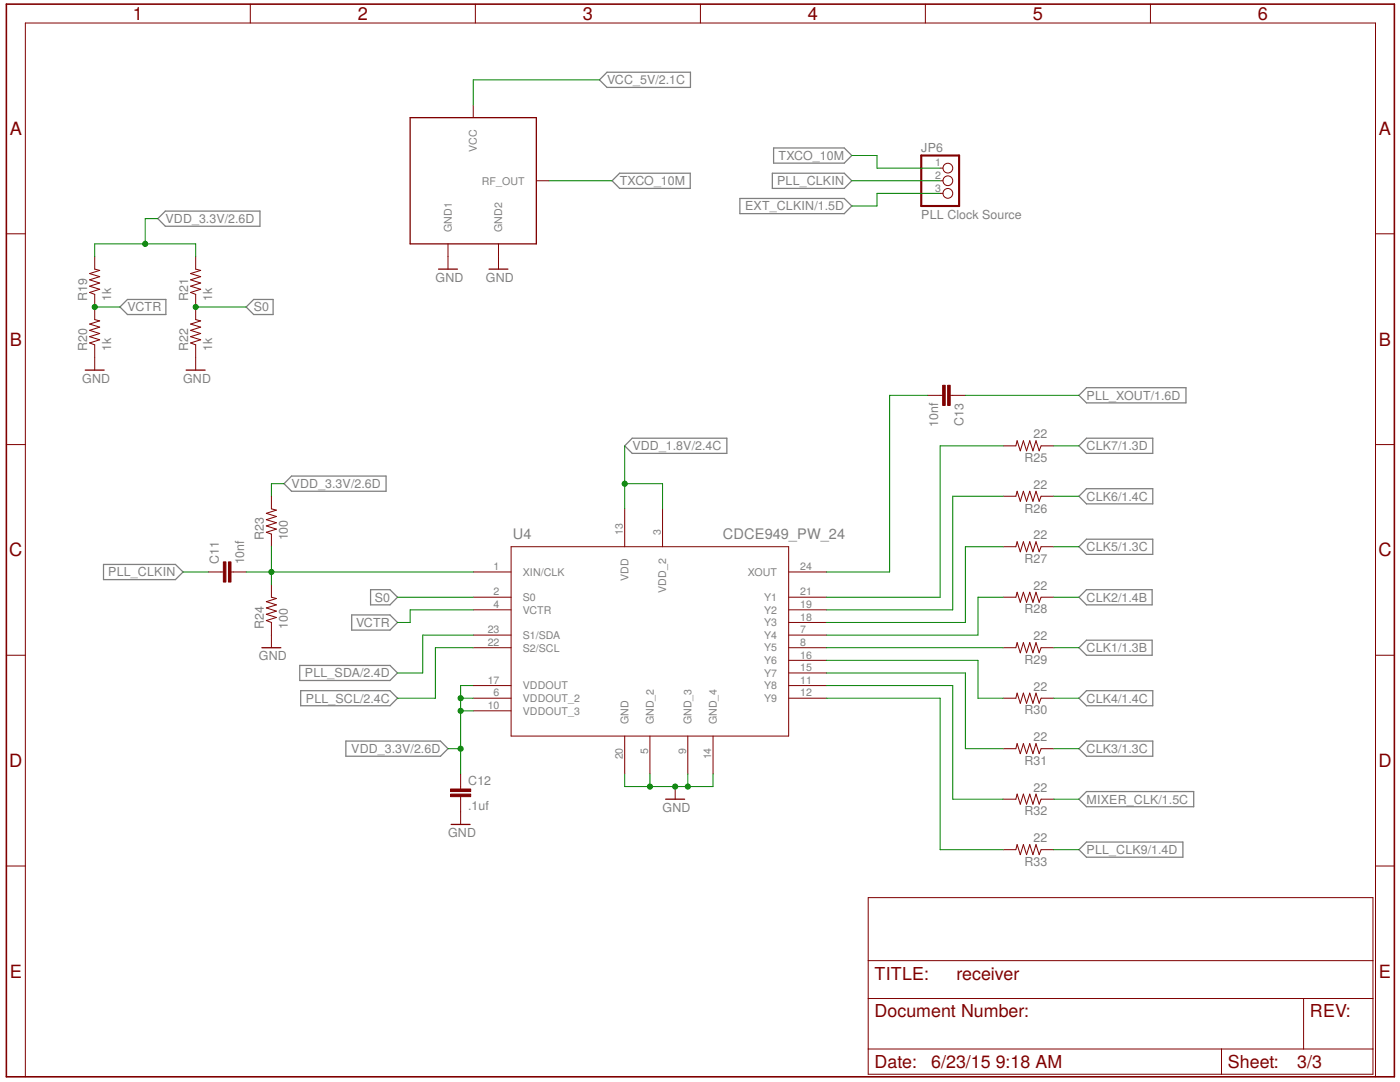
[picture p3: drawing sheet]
<svg xmlns="http://www.w3.org/2000/svg" width="279mm" height="216mm" viewBox="0 0 279 216" stroke-linecap="round" stroke-linejoin="round" font-family="sans-serif">
<g fill="none" stroke="#808080" stroke-width=".25">
<path d="M121.1 14.4h16.7v3h-16.7l-1.5-1.5zM123.7 34.6h14.1v3h-14.1l-1.5-1.5zM147.7 39.6h20.8l1.5 1.5-1.5 1.5h-20.8zM154.1 34.6h14.4l1.5 1.5-1.5 1.5h-14.4zM154.4 29.5h14.1l1.5 1.5-1.5 1.6h-14.1zM25.4 59.8h7.7v3h-7.7l-1.5-1.5zM31.5 43.6l1.5-1.5h18.9v3h-18.9zM49.1 61.3l1.5-1.5h3.9v3h-3.9zM216.8 77.4h19.9v3h-19.9l-1.5-1.5zM58.2 95h18.8v3h-18.8l-1.5-1.5zM126.2 87.4h18.9v3.1h-18.9l-1.5-1.5zM215.3 99l1.5-1.5h13.3v3h-13.3z"/>
<path d="M216.8 87.4h13.3v3.1h-13.3l-1.5-1.5zM20.7 112.6h14.3l1.5 1.5-1.5 1.6h-14.3zM74 117.7h3.8l1.5 1.5-1.5 1.5h-3.8zM215.3 109.1l1.5-1.5h13.3v3h-13.3zM216.8 117.7h13.1v3h-13.1l-1.5-1.5zM59.8 132.8h18l1.5 1.5-1.5 1.5h-18zM60 137.8h17.8l1.5 1.5-1.5 1.5h-17.8zM70.2 122.7h7.6l1.5 1.5-1.5 1.5h-7.6zM215.3 139.3l1.5-1.5h13.3v3h-13.3zM215.3 129.2l1.5-1.5h13.1v3h-13.1zM69 147.9h18.9l1.5 1.5-1.5 1.5h-18.9zM216.8 147.9h13.3v3h-13.3l-1.5-1.5z"/>
<path d="M216.8 157.9h21.4v3.1h-21.4l-1.5-1.5zM216.8 168h19.3v3h-19.3l-1.5-1.5z"/>
</g>
<g fill="none" stroke="#800000" stroke-width=".2">
<path d="M50 .8v3.8M94.9 .8v3.8M139.8 .8v3.8M184.7 .8v3.8M229.6 .8v3.8M94.4 21v2.5M107 36.1h2.6M187.6 36.1h.6M187.6 33.5h.6M187.6 38.6h.6M1.3 46.7h3.8M18.9 51.2v2.5l1 .3-2 .6 2 .6-2 .6 2 .7-2 .6 2 .6-2 .7 1 .3v5.1l1 .2-2 .7 2 .6-2 .6 2 .6-2 .7 2 .6-2 .6 1 .4v5.1"/>
<path d="M39.1 51.2v2.5l.9 .3-2 .6 2 .6-2 .6 2 .7-2 .6 2 .6-2 .7 1.1 .3v5.1l.9 .2-2 .7 2 .6-2 .6 2 .6-2 .7 2 .6-2 .6 1.1 .4v5.1M89.4 48.7v5M99.5 48.7v5M274.5 46.7h3.8M185.1 78.9h3M189.6 78.9h3.1M1.3 88.7h3.8M54.2 99v2.5l1 .3-2.1 .6 2.1 .7-2.1 .6 2.1 .6-2.1 .6 2.1 .7-2.1 .6 1.1 .4v2.5M200.2 89h2.5l.3-1.1 .6 2.1 .6-2.1 .7 2.1 .6-2.1 .6 2.1 .7-2.1 .6 2.1 .4-1h2.5M200.2 99h2.5l.3-1 .6 2 .6-2 .7 2 .6-2 .6 2 .7-2 .6 2 .4-1h2.5M274.5 88.7h3.8M41.6 114.1h3"/>
<path d="M46.1 114.1h3M54.2 116.6v2.6l1 .2-2.1 .7 2.1 .6-2.1 .6 2.1 .6-2.1 .7 2.1 .6-2.1 .6 1.1 .4v5M94.4 114.1h7.6M94.4 119.2h7.6M102 109.1h55.4v37.8h-55.4zM124.7 101.5v7.6M132.2 101.5v7.6M157.4 114.1h7.6M157.4 119.2h7.6M200.2 119.2h2.5l.3-1 .6 2 .6-2 .7 2 .6-2 .6 2 .7-2 .6 2 .4-1h2.5M200.2 109.1h2.5l.3-1 .6 2 .6-2 .7 2 .6-2 .6 2 .7-2 .6 2 .4-1h2.5M1.3 130.7h3.8"/>
<path d="M94.4 121.7h7.6M94.4 139.3h7.6M94.4 126.7h7.6M94.4 129.2h7.6M94.4 136.8h7.6M157.4 121.7h7.6M157.4 139.3h7.6M157.4 126.7h7.6M157.4 129.2h7.6M157.4 136.8h7.6M157.4 134.3h7.6M157.4 131.8h7.6"/>
<path d="M157.4 124.2h7.6M200.2 139.3h2.5l.3-1 .6 2 .6-2 .7 2 .6-2 .6 2 .7-2 .6 2 .4-1h2.5M200.2 129.2h2.5l.3-1 .6 2.1 .6-2.1 .7 2.1 .6-2.1 .6 2.1 .7-2.1 .6 2.1 .4-1.1h2.5M274.5 130.7h3.8M91.9 154.4v3M91.9 159v5.5M94.4 141.8h7.6M124.7 146.9v7.5M129.7 146.9v7.5M134.7 157v2.5M137.3 146.9v7.5M142.3 146.9v7.5"/>
<path d="M200.2 149.4h2.5l.3-1 .6 2 .6-2 .7 2 .6-2 .6 2 .7-2 .6 2 .4-1h2.5M200.2 159.5h2.5l.3-1 .6 2 .6-2 .7 2 .6-2 .6 2 .7-2 .6 2 .4-1h2.5M1.3 172.8h3.8M173.3 179.1h100.7v35.3h-100.7zM200.2 169.5h2.5l.3-1 .6 2 .6-2 .7 2 .6-2 .6 2 .7-2 .6 2 .4-1h2.5M274.5 172.8h3.8M173.3 199.2h100.7M173.3 191.7h100.7M260.2 199.2v10.1M5.1 214.9v-210.3h269.4v210.3M173.3 209.3h100.7M243.8 209.3v5.1"/>
<circle cx="189.2" cy="36.1" r=".97"/>
<circle cx="189.2" cy="38.6" r=".97"/>
<circle cx="189.2" cy="33.5" r=".97"/>
</g>
<path d="M81.9 23.5h25.1v25.2h-25.1zM87.5 53.7h3.8M97.6 53.7h3.8M17 73.9h3.8M37.1 73.9h3.8M52.3 129.2h3.7M132.8 159.5h3.8M90 164.5h3.8" fill="none" stroke="#800000" stroke-width=".25"/>
<g fill="#800000" stroke="#800000" stroke-width=".2">
<path d="M45.6 112.1h.5v4h-.5z"/>
<path d="M44.6 112.1h.5v4h-.5z"/>
<path d="M89.9 158.5h4v.5h-4z"/>
<path d="M89.9 157.4h4v.5h-4z"/>
<path d="M188.1 76.9h.5v4h-.5z"/>
<path d="M189.1 76.9h.5v4h-.5z"/>
</g>
<path d="M1.3 .8h277v214.1h-277z" fill="none" stroke="#800000" stroke-width=".32"/>
<path d="M183.9 31h7.5v10.1h-7.5z" fill="none" stroke="#800000" stroke-width=".42"/>
<g fill="none" stroke="#008000" stroke-width=".2">
<path d="M119.6 15.9h-25.2v5.1M109.6 36.1h12.6M170 36.1h17.6M170 31h5v2.5h12.6M187.6 38.6h-12.6v2.5h-5M18.9 51.2v-2.5h20.2v2.5M31.5 43.6h-2.5v5.1M18.9 61.3h5M39.1 61.3h10M185.1 78.9h-7.6v35.2h-12.5M192.7 78.9h22.6M56.7 96.5h-2.5v2.5"/>
<path d="M124.7 89v12.5M124.7 96.5h7.5v5M200.2 89h-12.6v30.2h-22.6M200.2 99h-10.1v22.7h-25.1M210.3 89h5M210.3 99h5M36.5 114.1h5.1M49.1 114.1h45.3M54.2 109.1v7.5M79.3 119.2h15.1M200.2 119.2h-5v7.5h-30.2M200.2 109.1h-7.5v15.1h-27.7"/>
<path d="M210.3 119.2h5M210.3 109.1h5M91.9 139.3h2.5M94.4 136.8h-2.5v17.6M94.4 129.2h-7.5v10.1h-7.6M94.4 126.7h-10v7.6h-5.1M94.4 121.7h-12.5v2.5h-2.6M165 136.8h25.1v22.7h10.1M165 134.3h27.7v15.1h7.5M165 139.3h22.6v30.2h12.6M165 131.8h30.2v7.5h5M165 129.2h35.2"/>
<path d="M210.3 139.3h5M210.3 129.2h5M89.4 149.4h2.5M91.9 141.8h2.5M124.7 154.4v2.6h17.6v-2.6M129.7 154.4v2.6M137.3 154.4v2.6M210.3 149.4h5M210.3 159.5h5M210.3 169.5h5"/>
</g>
<g fill="#008000" stroke="#008000" stroke-width=".2">
<circle cx="137.3" cy="157" r=".51"/>
<circle cx="129.7" cy="157" r=".51"/>
<circle cx="134.7" cy="157" r=".51"/>
<circle cx="54.2" cy="114.1" r=".51"/>
<circle cx="91.9" cy="149.4" r=".51"/>
<circle cx="91.9" cy="139.3" r=".51"/>
<circle cx="91.9" cy="141.8" r=".51"/>
<circle cx="29" cy="48.7" r=".51"/>
<circle cx="39.1" cy="61.3" r=".51"/>
<circle cx="18.9" cy="61.3" r=".51"/>
<circle cx="124.7" cy="96.5" r=".51"/>
</g>
<g font-size="3.6" fill="#800000">
<text x="26.5" y="4">1</text>
<text x="71.4" y="4">2</text>
<text x="116.3" y="4">3</text>
<text x="161.2" y="4">4</text>
<text x="206.1" y="4">5</text>
<text x="251" y="4">6</text>
<text x="2" y="26.9">A</text>
<text x="275.2" y="26.9">A</text>
<text x="2" y="69">B</text>
<text x="275.2" y="69">B</text>
<text x="1.9" y="111">C</text>
<text x="275.1" y="111">C</text>
<text x="1.9" y="153.1">D</text>
<text x="275.1" y="153.1">D</text>
<text x="2" y="195.1">E</text>
<text x="174.6" y="195.5">TITLE:</text>
<text x="190.9" y="195.5">receiver</text>
<text x="275.2" y="195.1">E</text>
<text x="174.6" y="203">Document Number:</text>
<text x="261.4" y="203">REV:</text>
<text x="174.6" y="213.1">Date:</text>
<text x="185.9" y="213.1">6/23/15</text>
<text x="198.7" y="213.1">9:18 AM</text>
<text x="245.1" y="213.1">Sheet:</text>
<text x="258.9" y="213.1">3/3</text>
</g>
<g font-size="2.9" fill="#808080">
<text x="102.4" y="107.6">U4</text>
<text x="144.3" y="107.6">CDCE949_PW_24</text>
</g>
<g font-size="2.5" fill="#808080">
<text x="121.2" y="16.8">VCC_5V/2.1C</text>
<text x="155.4" y="31.9">TXCO_10M</text>
<text x="183.9" y="30.4">JP6</text>
<text x="123.7" y="37">TXCO_10M</text>
<text x="148.7" y="42">EXT_CLKIN/1.5D</text>
<text x="155.1" y="37">PLL_CLKIN</text>
<text x="33" y="44.5">VDD_3.3V/2.6D</text>
<text x="183.9" y="43.6">PLL Clock Source</text>
<text x="17.4" y="60" transform="rotate(-90 17.4 60)">R19</text>
<text x="22.2" y="60" transform="rotate(-90 22.2 60)">1k</text>
<text x="37.6" y="60" transform="rotate(-90 37.6 60)">R21</text>
<text x="42.3" y="60" transform="rotate(-90 42.3 60)">1k</text>
<text x="86.9" y="56.2">GND</text>
<text x="97" y="56.2">GND</text>
<text x="25.5" y="62.1">VCTR</text>
<text x="50.6" y="62.1">S0</text>
<text x="17.4" y="70.1" transform="rotate(-90 17.4 70.1)">R20</text>
<text x="22.2" y="70.1" transform="rotate(-90 22.2 70.1)">1k</text>
<text x="37.6" y="70.1" transform="rotate(-90 37.6 70.1)">R22</text>
<text x="42.3" y="70.1" transform="rotate(-90 42.3 70.1)">1k</text>
<text x="16.4" y="76.4">GND</text>
<text x="36.5" y="76.4">GND</text>
<text x="216.9" y="79.8">PLL_XOUT/1.6D</text>
<text x="126.2" y="89.8">VDD_1.8V/2.4C</text>
<text x="187.2" y="85.2" transform="rotate(-90 187.2 85.2)">10nf</text>
<text x="192.3" y="85" transform="rotate(-90 192.3 85)">C13</text>
<text x="206.3" y="87.4">22</text>
<text x="216.9" y="89.8">CLK7/1.3D</text>
<text x="204.5" y="92.2">R25</text>
<text x="58.2" y="97.4">VDD_3.3V/2.6D</text>
<text x="206.3" y="97.5">22</text>
<text x="216.9" y="99.9">CLK6/1.4C</text>
<text x="52.7" y="107.8" transform="rotate(-90 52.7 107.8)">R23</text>
<text x="57.4" y="107.8" transform="rotate(-90 57.4 107.8)">100</text>
<text x="204.5" y="102.3">R26</text>
<text x="206.3" y="107.6">22</text>
<text x="43.7" y="112.6" transform="rotate(-90 43.7 112.6)">C11</text>
<text x="48.7" y="112.6" transform="rotate(-90 48.7 112.6)">10nf</text>
<text x="204.5" y="112.3">R27</text>
<text x="216.9" y="110">CLK5/1.3C</text>
<text x="21.6" y="115">PLL_CLKIN</text>
<text x="206.3" y="117.7">22</text>
<text x="52.7" y="125.5" transform="rotate(-90 52.7 125.5)">R24</text>
<text x="57.4" y="125.5" transform="rotate(-90 57.4 125.5)">100</text>
<text x="71.1" y="125.1">VCTR</text>
<text x="74.8" y="120.1">S0</text>
<text x="204.5" y="122.4">R28</text>
<text x="216.9" y="120.1">CLK2/1.4B</text>
<text x="51.7" y="131.8">GND</text>
<text x="206.3" y="127.7">22</text>
<text x="216.9" y="130.1">CLK1/1.3B</text>
<text x="60.9" y="135.2">PLL_SDA/2.4D</text>
<text x="204.5" y="132.5">R29</text>
<text x="206.3" y="137.8">22</text>
<text x="61" y="140.2">PLL_SCL/2.4C</text>
<text x="204.5" y="142.6">R30</text>
<text x="216.9" y="140.2">CLK4/1.4C</text>
<text x="206.3" y="147.9">22</text>
<text x="70.1" y="150.3">VDD_3.3V/2.6D</text>
<text x="204.5" y="152.6">R31</text>
<text x="216.9" y="150.3">CLK3/1.3C</text>
<text x="93.4" y="161.6">.1uf</text>
<text x="93.5" y="156.6">C12</text>
<text x="132.2" y="162">GND</text>
<text x="206.3" y="157.9">22</text>
<text x="216.9" y="160.3">MIXER_CLK/1.5C</text>
<text x="89.4" y="167">GND</text>
<text x="204.5" y="162.7">R32</text>
<text x="204.5" y="172.8">R33</text>
<text x="206.3" y="168">22</text>
<text x="216.9" y="170.4">PLL_CLK9/1.4D</text>
</g>
<g font-size="2.1" fill="#808080">
<text x="95.2" y="30.2" transform="rotate(-90 95.2 30.2)">VCC</text>
<text x="186.6" y="33.2">1</text>
<text x="186.6" y="35.7">2</text>
<text x="96.2" y="36.8">RF_OUT</text>
<text x="186.6" y="38.2">3</text>
<text x="90.2" y="46.3" transform="rotate(-90 90.2 46.3)">GND1</text>
<text x="100.2" y="46.3" transform="rotate(-90 100.2 46.3)">GND2</text>
<text x="124.3" y="106.8" transform="rotate(-90 124.3 106.8)">13</text>
<text x="131.9" y="106.8" transform="rotate(-90 131.9 106.8)">3</text>
<text x="98.5" y="113.8">1</text>
<text x="159.7" y="113.8">24</text>
<text x="98.5" y="118.8">2</text>
<text x="104.3" y="114.9">XIN/CLK</text>
<text x="104.3" y="119.9">S0</text>
<text x="125.4" y="115.9" transform="rotate(-90 125.4 115.9)">VDD</text>
<text x="133" y="118.3" transform="rotate(-90 133 118.3)">VDD_2</text>
<text x="149.2" y="114.9">XOUT</text>
<text x="152.5" y="119.9">Y1</text>
<text x="159.7" y="118.8">21</text>
<text x="98.5" y="121.3">4</text>
<text x="104.3" y="122.4">VCTR</text>
<text x="152.5" y="125">Y3</text>
<text x="152.5" y="122.4">Y2</text>
<text x="159.7" y="123.9">18</text>
<text x="159.7" y="121.3">19</text>
<text x="97.3" y="128.9">22</text>
<text x="97.3" y="126.4">23</text>
<text x="104.3" y="130">S2/SCL</text>
<text x="104.3" y="127.5">S1/SDA</text>
<text x="152.5" y="127.5">Y4</text>
<text x="152.5" y="130">Y5</text>
<text x="159.7" y="126.4">7</text>
<text x="159.7" y="128.9">8</text>
<text x="159.7" y="131.4">16</text>
<text x="97.3" y="136.4">17</text>
<text x="104.3" y="137.6">VDDOUT</text>
<text x="152.5" y="137.5">Y8</text>
<text x="152.5" y="135">Y7</text>
<text x="152.5" y="132.5">Y6</text>
<text x="159.7" y="136.4">11</text>
<text x="159.7" y="133.9">15</text>
<text x="97.3" y="141.5">10</text>
<text x="98.5" y="139">6</text>
<text x="104.3" y="140.1">VDDOUT_2</text>
<text x="104.3" y="142.6">VDDOUT_3</text>
<text x="152.5" y="140.1">Y9</text>
<text x="159.7" y="139">12</text>
<text x="125.4" y="144.5" transform="rotate(-90 125.4 144.5)">GND</text>
<text x="130.5" y="144.5" transform="rotate(-90 130.5 144.5)">GND_2</text>
<text x="138" y="144.5" transform="rotate(-90 138 144.5)">GND_3</text>
<text x="143.1" y="144.5" transform="rotate(-90 143.1 144.5)">GND_4</text>
<text x="124.3" y="151.5" transform="rotate(-90 124.3 151.5)">20</text>
<text x="129.4" y="150.4" transform="rotate(-90 129.4 150.4)">5</text>
<text x="136.9" y="150.4" transform="rotate(-90 136.9 150.4)">9</text>
<text x="141.9" y="151.5" transform="rotate(-90 141.9 151.5)">14</text>
</g>
</svg>
